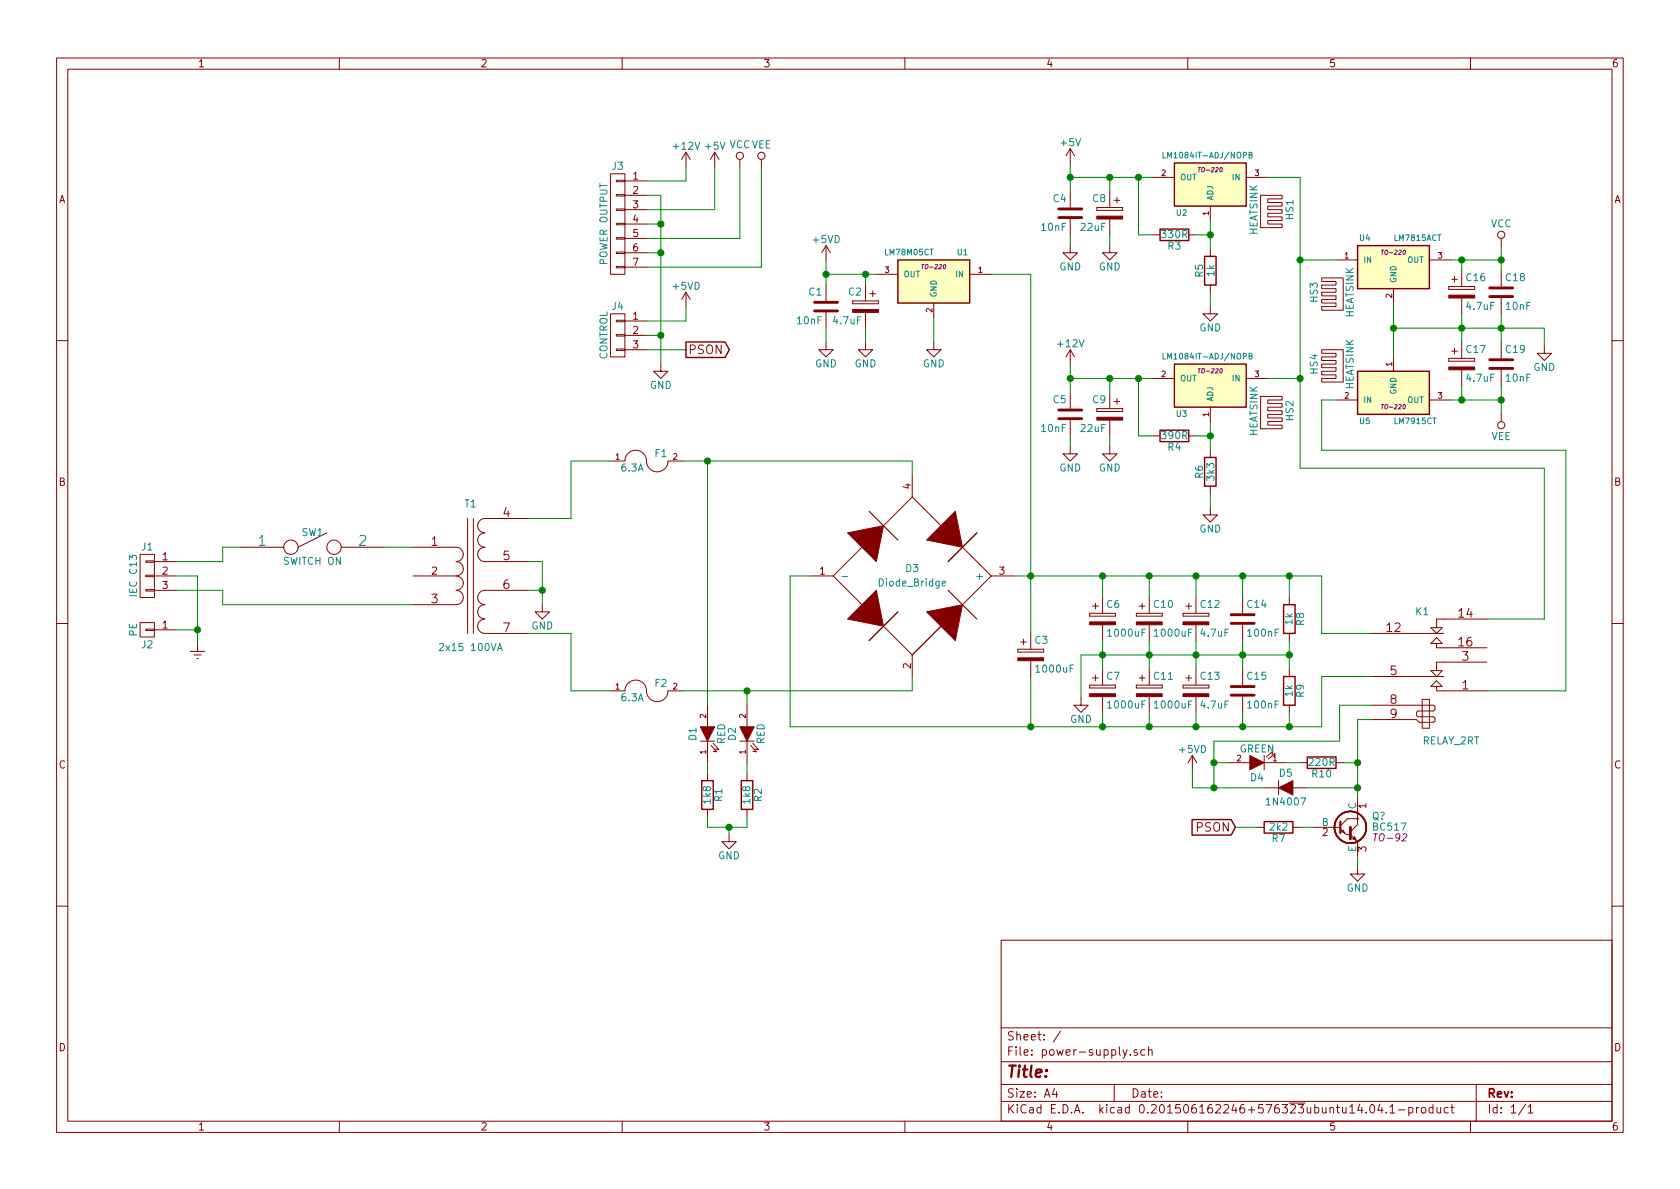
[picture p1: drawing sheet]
EESchema Schematic File Version 2
LIBS:power
LIBS:device
LIBS:transistors
LIBS:conn
LIBS:linear
LIBS:regul
LIBS:74xx
LIBS:cmos4000
LIBS:adc-dac
LIBS:memory
LIBS:xilinx
LIBS:microcontrollers
LIBS:dsp
LIBS:microchip
LIBS:analog_switches
LIBS:motorola
LIBS:texas
LIBS:intel
LIBS:audio
LIBS:interface
LIBS:digital-audio
LIBS:philips
LIBS:display
LIBS:cypress
LIBS:siliconi
LIBS:opto
LIBS:atmel
LIBS:contrib
LIBS:valves
EELAYER 25 0
EELAYER END
$Descr A4 11693 8268
encoding utf-8
Sheet 1 1
Title ""
Date ""
Rev ""
Comp ""
Comment1 ""
Comment2 ""
Comment3 ""
Comment4 ""
$EndDescr
$Comp
L CONN_01X03 J1
U 1 1
P 1025 4000
F 0 "J1" H 1025 4200 50  0000 C CNN
F 1 "IEC C13" V 1125 4000 50  0000 C CNN
F 2 "" H 1025 4000 60  0000 C CNN
F 3 "" H 1025 4000 60  0000 C CNN
	1    1025 4000
	-1   0    0    -1  
$EndComp
$Comp
L TRANSFO_3 T1
U 1 1
P 3275 4000
F 0 "T1" H 3275 4500 50  0000 C CNN
F 1 "2x15 100VA" H 3275 3500 50  0000 C CNN
F 2 "" H 3275 4000 60  0000 C CNN
F 3 "" H 3275 4000 60  0000 C CNN
	1    3275 4000
	1    0    0    -1  
$EndComp
$Comp
L FUSE F1
U 1 1
P 4500 3200
F 0 "F1" H 4600 3250 50  0000 C CNN
F 1 "6.3A" H 4400 3150 50  0000 C CNN
F 2 "" H 4500 3200 60  0000 C CNN
F 3 "" H 4500 3200 60  0000 C CNN
	1    4500 3200
	1    0    0    -1  
$EndComp
$Comp
L FUSE F2
U 1 1
P 4500 4800
F 0 "F2" H 4600 4850 50  0000 C CNN
F 1 "6.3A" H 4400 4750 50  0000 C CNN
F 2 "" H 4500 4800 60  0000 C CNN
F 3 "" H 4500 4800 60  0000 C CNN
	1    4500 4800
	1    0    0    -1  
$EndComp
$Comp
L Earth #PWR01
U 1 1
P 1375 4475
F 0 "#PWR01" H 1375 4225 50  0001 C CNN
F 1 "Earth" H 1375 4325 50  0001 C CNN
F 2 "" H 1375 4475 60  0000 C CNN
F 3 "" H 1375 4475 60  0000 C CNN
	1    1375 4475
	1    0    0    -1  
$EndComp
Wire Wire Line
	1375 4475 1375 4000
Wire Wire Line
	1375 4000 1225 4000
Wire Wire Line
	1225 4100 1550 4100
Wire Wire Line
	1550 4100 1550 4200
Wire Wire Line
	1550 4200 2875 4200
Wire Wire Line
	1225 3900 1550 3900
Wire Wire Line
	1550 3900 1550 3800
Wire Wire Line
	1550 3800 1675 3800
$Comp
L GND #PWR02
U 1 1
P 3775 4200
F 0 "#PWR02" H 3775 3950 50  0001 C CNN
F 1 "GND" H 3775 4050 50  0000 C CNN
F 2 "" H 3775 4200 60  0000 C CNN
F 3 "" H 3775 4200 60  0000 C CNN
	1    3775 4200
	1    0    0    -1  
$EndComp
Wire Wire Line
	3775 3900 3775 4200
Wire Wire Line
	3775 3900 3675 3900
Wire Wire Line
	3675 4100 3775 4100
Connection ~ 3775 4100
$Comp
L SPST SW1
U 1 1
P 2175 3800
F 0 "SW1" H 2175 3900 50  0000 C CNN
F 1 "SWITCH ON" H 2175 3700 50  0000 C CNN
F 2 "" H 2175 3800 60  0000 C CNN
F 3 "" H 2175 3800 60  0000 C CNN
	1    2175 3800
	1    0    0    -1  
$EndComp
Wire Wire Line
	2875 3800 2675 3800
$Comp
L Diode_Bridge D3
U 1 1
P 6350 4000
F 0 "D3" H 6350 4050 50  0000 C CNN
F 1 "Diode_Bridge" H 6350 3950 50  0000 C CNN
F 2 "" H 6350 4000 60  0000 C CNN
F 3 "" H 6350 4000 60  0000 C CNN
	1    6350 4000
	1    0    0    -1  
$EndComp
$Comp
L R R2
U 1 1
P 5200 5525
F 0 "R2" V 5280 5525 50  0000 C CNN
F 1 "1k8" V 5200 5525 50  0000 C CNN
F 2 "" V 5130 5525 30  0000 C CNN
F 3 "" H 5200 5525 30  0000 C CNN
	1    5200 5525
	1    0    0    -1  
$EndComp
$Comp
L R R1
U 1 1
P 4925 5525
F 0 "R1" V 5005 5525 50  0000 C CNN
F 1 "1k8" V 4925 5525 50  0000 C CNN
F 2 "" V 4855 5525 30  0000 C CNN
F 3 "" H 4925 5525 30  0000 C CNN
	1    4925 5525
	1    0    0    -1  
$EndComp
$Comp
L LED D1
U 1 1
P 4925 5100
F 0 "D1" H 4925 5200 50  0000 C CNN
F 1 "RED" H 4925 5000 50  0000 C CNN
F 2 "" H 4925 5100 60  0000 C CNN
F 3 "" H 4925 5100 60  0000 C CNN
	1    4925 5100
	0    -1   -1   0   
$EndComp
$Comp
L LED D2
U 1 1
P 5200 5100
F 0 "D2" H 5200 5200 50  0000 C CNN
F 1 "RED" H 5200 5000 50  0000 C CNN
F 2 "" H 5200 5100 60  0000 C CNN
F 3 "" H 5200 5100 60  0000 C CNN
	1    5200 5100
	0    -1   -1   0   
$EndComp
Wire Wire Line
	6350 3200 6350 3300
Wire Wire Line
	4750 3200 6350 3200
Wire Wire Line
	4750 4800 6350 4800
Wire Wire Line
	6350 4800 6350 4700
Wire Wire Line
	3675 4400 3975 4400
Wire Wire Line
	3975 4400 3975 4800
Wire Wire Line
	3975 4800 4250 4800
Wire Wire Line
	3675 3600 3975 3600
Wire Wire Line
	3975 3600 3975 3200
Wire Wire Line
	3975 3200 4250 3200
$Comp
L GND #PWR03
U 1 1
P 5075 5800
F 0 "#PWR03" H 5075 5550 50  0001 C CNN
F 1 "GND" H 5075 5650 50  0000 C CNN
F 2 "" H 5075 5800 60  0000 C CNN
F 3 "" H 5075 5800 60  0000 C CNN
	1    5075 5800
	1    0    0    -1  
$EndComp
Wire Wire Line
	5075 5800 5075 5750
Wire Wire Line
	4925 5750 5200 5750
Wire Wire Line
	4925 5750 4925 5675
Wire Wire Line
	5200 5750 5200 5675
Connection ~ 5075 5750
Wire Wire Line
	4925 4900 4925 3200
Connection ~ 4925 3200
Wire Wire Line
	5200 4900 5200 4800
Connection ~ 5200 4800
Wire Wire Line
	5200 5375 5200 5300
Wire Wire Line
	4925 5300 4925 5375
$Comp
L CP C6
U 1 1
P 7675 4300
F 0 "C6" H 7700 4400 50  0000 L CNN
F 1 "1000uF" H 7700 4200 50  0000 L CNN
F 2 "" H 7713 4150 30  0000 C CNN
F 3 "" H 7675 4300 60  0000 C CNN
	1    7675 4300
	1    0    0    -1  
$EndComp
$Comp
L CP C10
U 1 1
P 8000 4300
F 0 "C10" H 8025 4400 50  0000 L CNN
F 1 "1000uF" H 8025 4200 50  0000 L CNN
F 2 "" H 8038 4150 30  0000 C CNN
F 3 "" H 8000 4300 60  0000 C CNN
	1    8000 4300
	1    0    0    -1  
$EndComp
$Comp
L CP C12
U 1 1
P 8325 4300
F 0 "C12" H 8350 4400 50  0000 L CNN
F 1 "4.7uF" H 8350 4200 50  0000 L CNN
F 2 "" H 8363 4150 30  0000 C CNN
F 3 "" H 8325 4300 60  0000 C CNN
	1    8325 4300
	1    0    0    -1  
$EndComp
$Comp
L C C14
U 1 1
P 8650 4300
F 0 "C14" H 8675 4400 50  0000 L CNN
F 1 "100nF" H 8675 4200 50  0000 L CNN
F 2 "" H 8688 4150 30  0000 C CNN
F 3 "" H 8650 4300 60  0000 C CNN
	1    8650 4300
	1    0    0    -1  
$EndComp
$Comp
L R R8
U 1 1
P 8975 4300
F 0 "R8" V 9055 4300 50  0000 C CNN
F 1 "1k" V 8975 4300 50  0000 C CNN
F 2 "" V 8905 4300 30  0000 C CNN
F 3 "" H 8975 4300 30  0000 C CNN
	1    8975 4300
	1    0    0    -1  
$EndComp
Wire Wire Line
	7050 4000 9200 4000
Wire Wire Line
	7675 4150 7675 4000
Connection ~ 7675 4000
Wire Wire Line
	5650 4000 5500 4000
Wire Wire Line
	5500 4000 5500 5050
Wire Wire Line
	5500 5050 9200 5050
Wire Wire Line
	8000 4150 8000 4000
Connection ~ 8000 4000
Wire Wire Line
	8325 4150 8325 4000
Connection ~ 8325 4000
Wire Wire Line
	8650 4150 8650 4000
Connection ~ 8650 4000
Wire Wire Line
	8975 4000 8975 4150
$Comp
L CP C7
U 1 1
P 7675 4800
F 0 "C7" H 7700 4900 50  0000 L CNN
F 1 "1000uF" H 7700 4700 50  0000 L CNN
F 2 "" H 7713 4650 30  0000 C CNN
F 3 "" H 7675 4800 60  0000 C CNN
	1    7675 4800
	1    0    0    -1  
$EndComp
$Comp
L CP C11
U 1 1
P 8000 4800
F 0 "C11" H 8025 4900 50  0000 L CNN
F 1 "1000uF" H 8025 4700 50  0000 L CNN
F 2 "" H 8038 4650 30  0000 C CNN
F 3 "" H 8000 4800 60  0000 C CNN
	1    8000 4800
	1    0    0    -1  
$EndComp
$Comp
L CP C13
U 1 1
P 8325 4800
F 0 "C13" H 8350 4900 50  0000 L CNN
F 1 "4.7uF" H 8350 4700 50  0000 L CNN
F 2 "" H 8363 4650 30  0000 C CNN
F 3 "" H 8325 4800 60  0000 C CNN
	1    8325 4800
	1    0    0    -1  
$EndComp
$Comp
L C C15
U 1 1
P 8650 4800
F 0 "C15" H 8675 4900 50  0000 L CNN
F 1 "100nF" H 8675 4700 50  0000 L CNN
F 2 "" H 8688 4650 30  0000 C CNN
F 3 "" H 8650 4800 60  0000 C CNN
	1    8650 4800
	1    0    0    -1  
$EndComp
$Comp
L R R9
U 1 1
P 8975 4800
F 0 "R9" V 9055 4800 50  0000 C CNN
F 1 "1k" V 8975 4800 50  0000 C CNN
F 2 "" V 8905 4800 30  0000 C CNN
F 3 "" H 8975 4800 30  0000 C CNN
	1    8975 4800
	1    0    0    -1  
$EndComp
Wire Wire Line
	8975 5050 8975 4950
Wire Wire Line
	8650 4950 8650 5050
Connection ~ 8650 5050
Wire Wire Line
	8325 4950 8325 5050
Connection ~ 8325 5050
Wire Wire Line
	8000 4950 8000 5050
Connection ~ 8000 5050
Wire Wire Line
	7675 4950 7675 5050
Connection ~ 7675 5050
Wire Wire Line
	7675 4450 7675 4650
Connection ~ 7675 4550
Wire Wire Line
	8000 4450 8000 4650
Connection ~ 8000 4550
Wire Wire Line
	8325 4450 8325 4650
Connection ~ 8325 4550
Wire Wire Line
	8650 4450 8650 4650
Connection ~ 8650 4550
Wire Wire Line
	8975 4450 8975 4650
Connection ~ 8975 4550
$Comp
L CP C3
U 1 1
P 7175 4550
F 0 "C3" H 7200 4650 50  0000 L CNN
F 1 "1000uF" H 7200 4450 50  0000 L CNN
F 2 "" H 7213 4400 30  0000 C CNN
F 3 "" H 7175 4550 60  0000 C CNN
	1    7175 4550
	1    0    0    -1  
$EndComp
Wire Wire Line
	7175 1900 7175 4400
Connection ~ 7175 4000
Wire Wire Line
	7175 4700 7175 5050
Connection ~ 7175 5050
$Comp
L RELAY_2RT K1
U 1 1
P 9950 4650
F 0 "K1" H 9900 5050 50  0000 C CNN
F 1 "RELAY_2RT" H 10100 4150 50  0000 C CNN
F 2 "" H 9950 4650 60  0000 C CNN
F 3 "" H 9950 4650 60  0000 C CNN
	1    9950 4650
	1    0    0    -1  
$EndComp
Wire Wire Line
	9550 4400 9200 4400
Wire Wire Line
	9200 4400 9200 4000
Connection ~ 8975 4000
Wire Wire Line
	9550 4700 9200 4700
Wire Wire Line
	9200 4700 9200 5050
Connection ~ 8975 5050
$Comp
L GND #PWR04
U 1 1
P 7525 4850
F 0 "#PWR04" H 7525 4600 50  0001 C CNN
F 1 "GND" H 7525 4700 50  0000 C CNN
F 2 "" H 7525 4850 60  0000 C CNN
F 3 "" H 7525 4850 60  0000 C CNN
	1    7525 4850
	1    0    0    -1  
$EndComp
Wire Wire Line
	7525 4850 7525 4550
Wire Wire Line
	7525 4550 8975 4550
$Comp
L LED D4
U 1 1
P 8750 5300
F 0 "D4" H 8750 5400 50  0000 C CNN
F 1 "GREEN" H 8750 5200 50  0000 C CNN
F 2 "" H 8750 5300 60  0000 C CNN
F 3 "" H 8750 5300 60  0000 C CNN
	1    8750 5300
	-1   0    0    1   
$EndComp
$Comp
L R R7
U 1 1
P 8900 5750
F 0 "R7" V 8980 5750 50  0000 C CNN
F 1 "2k2" V 8900 5750 50  0000 C CNN
F 2 "" V 8830 5750 30  0000 C CNN
F 3 "" H 8900 5750 30  0000 C CNN
	1    8900 5750
	0    1    1    0   
$EndComp
$Comp
L R R10
U 1 1
P 9200 5300
F 0 "R10" V 9280 5300 50  0000 C CNN
F 1 "220R" V 9200 5300 50  0000 C CNN
F 2 "" V 9130 5300 30  0000 C CNN
F 3 "" H 9200 5300 30  0000 C CNN
	1    9200 5300
	0    1    1    0   
$EndComp
$Comp
L D D5
U 1 1
P 8950 5475
F 0 "D5" H 8950 5575 50  0000 C CNN
F 1 "1N4007" H 8950 5375 50  0000 C CNN
F 2 "" H 8950 5475 60  0000 C CNN
F 3 "" H 8950 5475 60  0000 C CNN
	1    8950 5475
	1    0    0    -1  
$EndComp
Wire Wire Line
	9450 5000 9450 5550
Wire Wire Line
	9450 5000 9550 5000
Wire Wire Line
	9100 5475 9450 5475
Connection ~ 9450 5475
Wire Wire Line
	9350 5300 9450 5300
Connection ~ 9450 5300
Wire Wire Line
	9150 5750 9050 5750
Wire Wire Line
	8300 5475 8800 5475
Wire Wire Line
	8450 5150 8450 5475
Wire Wire Line
	9550 4900 9325 4900
Wire Wire Line
	9325 5150 8450 5150
Wire Wire Line
	9050 5300 8950 5300
$Comp
L GND #PWR05
U 1 1
P 9450 6025
F 0 "#PWR05" H 9450 5775 50  0001 C CNN
F 1 "GND" H 9450 5875 50  0000 C CNN
F 2 "" H 9450 6025 60  0000 C CNN
F 3 "" H 9450 6025 60  0000 C CNN
	1    9450 6025
	1    0    0    -1  
$EndComp
Wire Wire Line
	9450 6025 9450 5950
$Comp
L +5VD #PWR06
U 1 1
P 8300 5350
F 0 "#PWR06" H 8300 5200 50  0001 C CNN
F 1 "+5VD" H 8300 5490 50  0000 C CNN
F 2 "" H 8300 5350 60  0000 C CNN
F 3 "" H 8300 5350 60  0000 C CNN
	1    8300 5350
	1    0    0    -1  
$EndComp
Wire Wire Line
	8300 5350 8300 5475
Wire Wire Line
	8550 5300 8450 5300
Connection ~ 8450 5300
Connection ~ 8450 5475
Wire Wire Line
	9325 4900 9325 5150
$Comp
L LM1084IT-ADJ/NOPB U2
U 1 1
P 8425 1275
F 0 "U2" H 8625 1075 40  0000 C CNN
F 1 "LM1084IT-ADJ/NOPB" H 8125 1475 40  0000 L CNN
F 2 "TO-220" H 8425 1375 30  0000 C CIN
F 3 "" H 8425 1275 60  0000 C CNN
	1    8425 1275
	-1   0    0    -1  
$EndComp
$Comp
L CP C8
U 1 1
P 7725 1475
F 0 "C8" H 7750 1575 50  0000 L CNN
F 1 "22uF" H 7750 1375 50  0000 L CNN
F 2 "" H 7763 1325 30  0000 C CNN
F 3 "" H 7725 1475 60  0000 C CNN
	1    7725 1475
	-1   0    0    -1  
$EndComp
$Comp
L C C4
U 1 1
P 7450 1475
F 0 "C4" H 7475 1575 50  0000 L CNN
F 1 "10nF" H 7475 1375 50  0000 L CNN
F 2 "" H 7488 1325 30  0000 C CNN
F 3 "" H 7450 1475 60  0000 C CNN
	1    7450 1475
	-1   0    0    -1  
$EndComp
$Comp
L R R5
U 1 1
P 8425 1875
F 0 "R5" V 8505 1875 50  0000 C CNN
F 1 "1k" V 8425 1875 50  0000 C CNN
F 2 "" V 8355 1875 30  0000 C CNN
F 3 "" H 8425 1875 30  0000 C CNN
	1    8425 1875
	-1   0    0    -1  
$EndComp
$Comp
L R R3
U 1 1
P 8175 1625
F 0 "R3" V 8255 1625 50  0000 C CNN
F 1 "330R" V 8175 1625 50  0000 C CNN
F 2 "" V 8105 1625 30  0000 C CNN
F 3 "" H 8175 1625 30  0000 C CNN
	1    8175 1625
	0    -1   1    0   
$EndComp
$Comp
L LM7815ACT U4
U 1 1
P 9700 1850
F 0 "U4" H 9500 2050 40  0000 C CNN
F 1 "LM7815ACT" H 9700 2050 40  0000 L CNN
F 2 "TO-220" H 9700 1950 30  0000 C CIN
F 3 "" H 9700 1850 60  0000 C CNN
	1    9700 1850
	1    0    0    -1  
$EndComp
$Comp
L LM7915CT U5
U 1 1
P 9700 2725
F 0 "U5" H 9500 2525 40  0000 C CNN
F 1 "LM7915CT" H 9700 2525 40  0000 L CNN
F 2 "TO-220" H 9700 2625 30  0000 C CIN
F 3 "" H 9700 2725 60  0000 C CNN
	1    9700 2725
	1    0    0    -1  
$EndComp
$Comp
L CP C16
U 1 1
P 10175 2025
F 0 "C16" H 10200 2125 50  0000 L CNN
F 1 "4.7uF" H 10200 1925 50  0000 L CNN
F 2 "" H 10213 1875 30  0000 C CNN
F 3 "" H 10175 2025 60  0000 C CNN
	1    10175 2025
	1    0    0    -1  
$EndComp
$Comp
L C C18
U 1 1
P 10450 2025
F 0 "C18" H 10475 2125 50  0000 L CNN
F 1 "10nF" H 10475 1925 50  0000 L CNN
F 2 "" H 10488 1875 30  0000 C CNN
F 3 "" H 10450 2025 60  0000 C CNN
	1    10450 2025
	1    0    0    -1  
$EndComp
$Comp
L CP C17
U 1 1
P 10175 2525
F 0 "C17" H 10200 2625 50  0000 L CNN
F 1 "4.7uF" H 10200 2425 50  0000 L CNN
F 2 "" H 10213 2375 30  0000 C CNN
F 3 "" H 10175 2525 60  0000 C CNN
	1    10175 2525
	1    0    0    -1  
$EndComp
$Comp
L C C19
U 1 1
P 10450 2525
F 0 "C19" H 10475 2625 50  0000 L CNN
F 1 "10nF" H 10475 2425 50  0000 L CNN
F 2 "" H 10488 2375 30  0000 C CNN
F 3 "" H 10450 2525 60  0000 C CNN
	1    10450 2525
	1    0    0    -1  
$EndComp
Wire Wire Line
	10100 1800 10450 1800
Wire Wire Line
	10450 1700 10450 1875
Wire Wire Line
	10100 2775 10450 2775
Wire Wire Line
	10450 2675 10450 2875
Wire Wire Line
	10175 2675 10175 2775
Connection ~ 10175 2775
Wire Wire Line
	10175 1875 10175 1800
Connection ~ 10175 1800
$Comp
L GND #PWR07
U 1 1
P 10750 2400
F 0 "#PWR07" H 10750 2150 50  0001 C CNN
F 1 "GND" H 10750 2250 50  0000 C CNN
F 2 "" H 10750 2400 60  0000 C CNN
F 3 "" H 10750 2400 60  0000 C CNN
	1    10750 2400
	1    0    0    -1  
$EndComp
Wire Wire Line
	10750 2275 10750 2400
Wire Wire Line
	9700 2275 10750 2275
Wire Wire Line
	9700 2100 9700 2475
Connection ~ 9700 2275
Wire Wire Line
	10450 2175 10450 2375
Connection ~ 10450 2275
Wire Wire Line
	10175 2175 10175 2375
Connection ~ 10175 2275
$Comp
L HEATSINK HS3
U 1 1
P 9350 2025
F 0 "HS3" H 9350 2225 50  0000 C CNN
F 1 "HEATSINK" H 9350 1975 50  0000 C CNN
F 2 "" H 9350 2025 60  0000 C CNN
F 3 "" H 9350 2025 60  0000 C CNN
	1    9350 2025
	0    -1   -1   0   
$EndComp
$Comp
L R R4
U 1 1
P 8175 3025
F 0 "R4" V 8255 3025 50  0000 C CNN
F 1 "390R" V 8175 3025 50  0000 C CNN
F 2 "" V 8105 3025 30  0000 C CNN
F 3 "" H 8175 3025 30  0000 C CNN
	1    8175 3025
	0    -1   1    0   
$EndComp
$Comp
L R R6
U 1 1
P 8425 3275
F 0 "R6" V 8505 3275 50  0000 C CNN
F 1 "3k3" V 8425 3275 50  0000 C CNN
F 2 "" V 8355 3275 30  0000 C CNN
F 3 "" H 8425 3275 30  0000 C CNN
	1    8425 3275
	-1   0    0    -1  
$EndComp
Wire Wire Line
	8425 1525 8425 1725
Wire Wire Line
	8325 1625 8425 1625
Connection ~ 8425 1625
Wire Wire Line
	8025 1625 7925 1625
Wire Wire Line
	7925 1625 7925 1225
Wire Wire Line
	7450 1225 8025 1225
Wire Wire Line
	7450 1125 7450 1325
Connection ~ 7925 1225
Wire Wire Line
	7725 1325 7725 1225
Connection ~ 7725 1225
$Comp
L LM78M05CT U1
U 1 1
P 6500 1950
F 0 "U1" H 6300 2150 40  0000 C CNN
F 1 "LM78M05CT" H 6500 2150 40  0000 L CNN
F 2 "TO-220" H 6500 2050 30  0000 C CIN
F 3 "" H 6500 1950 60  0000 C CNN
	1    6500 1950
	-1   0    0    -1  
$EndComp
$Comp
L CP C2
U 1 1
P 6025 2125
F 0 "C2" H 6050 2225 50  0000 L CNN
F 1 "4.7uF" H 6050 2025 50  0000 L CNN
F 2 "" H 6063 1975 30  0000 C CNN
F 3 "" H 6025 2125 60  0000 C CNN
	1    6025 2125
	-1   0    0    -1  
$EndComp
$Comp
L C C1
U 1 1
P 5750 2125
F 0 "C1" H 5775 2225 50  0000 L CNN
F 1 "10nF" H 5775 2025 50  0000 L CNN
F 2 "" H 5788 1975 30  0000 C CNN
F 3 "" H 5750 2125 60  0000 C CNN
	1    5750 2125
	-1   0    0    -1  
$EndComp
Wire Wire Line
	5750 1900 6100 1900
Wire Wire Line
	5750 1800 5750 1975
Wire Wire Line
	6025 1975 6025 1900
Connection ~ 6025 1900
$Comp
L GND #PWR08
U 1 1
P 5750 2375
F 0 "#PWR08" H 5750 2125 50  0001 C CNN
F 1 "GND" H 5750 2225 50  0000 C CNN
F 2 "" H 5750 2375 60  0000 C CNN
F 3 "" H 5750 2375 60  0000 C CNN
	1    5750 2375
	-1   0    0    -1  
$EndComp
$Comp
L GND #PWR09
U 1 1
P 6025 2375
F 0 "#PWR09" H 6025 2125 50  0001 C CNN
F 1 "GND" H 6025 2225 50  0000 C CNN
F 2 "" H 6025 2375 60  0000 C CNN
F 3 "" H 6025 2375 60  0000 C CNN
	1    6025 2375
	-1   0    0    -1  
$EndComp
$Comp
L GND #PWR010
U 1 1
P 6500 2375
F 0 "#PWR010" H 6500 2125 50  0001 C CNN
F 1 "GND" H 6500 2225 50  0000 C CNN
F 2 "" H 6500 2375 60  0000 C CNN
F 3 "" H 6500 2375 60  0000 C CNN
	1    6500 2375
	-1   0    0    -1  
$EndComp
Wire Wire Line
	6500 2375 6500 2200
Wire Wire Line
	6025 2275 6025 2375
Wire Wire Line
	5750 2375 5750 2275
$Comp
L LM1084IT-ADJ/NOPB U3
U 1 1
P 8425 2675
F 0 "U3" H 8625 2475 40  0000 C CNN
F 1 "LM1084IT-ADJ/NOPB" H 8125 2875 40  0000 L CNN
F 2 "TO-220" H 8425 2775 30  0000 C CIN
F 3 "" H 8425 2675 60  0000 C CNN
	1    8425 2675
	-1   0    0    -1  
$EndComp
$Comp
L CP C9
U 1 1
P 7725 2875
F 0 "C9" H 7750 2975 50  0000 L CNN
F 1 "22uF" H 7750 2775 50  0000 L CNN
F 2 "" H 7763 2725 30  0000 C CNN
F 3 "" H 7725 2875 60  0000 C CNN
	1    7725 2875
	-1   0    0    -1  
$EndComp
$Comp
L C C5
U 1 1
P 7450 2875
F 0 "C5" H 7475 2975 50  0000 L CNN
F 1 "10nF" H 7475 2775 50  0000 L CNN
F 2 "" H 7488 2725 30  0000 C CNN
F 3 "" H 7450 2875 60  0000 C CNN
	1    7450 2875
	-1   0    0    -1  
$EndComp
Wire Wire Line
	8425 2925 8425 3125
Wire Wire Line
	8325 3025 8425 3025
Connection ~ 8425 3025
Wire Wire Line
	8025 3025 7925 3025
Wire Wire Line
	7925 3025 7925 2625
Wire Wire Line
	7450 2625 8025 2625
Wire Wire Line
	7450 2525 7450 2725
Connection ~ 7925 2625
Wire Wire Line
	7725 2725 7725 2625
Connection ~ 7725 2625
$Comp
L HEATSINK HS4
U 1 1
P 9350 2525
F 0 "HS4" H 9350 2725 50  0000 C CNN
F 1 "HEATSINK" H 9350 2475 50  0000 C CNN
F 2 "" H 9350 2525 60  0000 C CNN
F 3 "" H 9350 2525 60  0000 C CNN
	1    9350 2525
	0    -1   -1   0   
$EndComp
$Comp
L HEATSINK HS1
U 1 1
P 8775 1450
F 0 "HS1" H 8775 1650 50  0000 C CNN
F 1 "HEATSINK" H 8775 1400 50  0000 C CNN
F 2 "" H 8775 1450 60  0000 C CNN
F 3 "" H 8775 1450 60  0000 C CNN
	1    8775 1450
	0    1    -1   0   
$EndComp
$Comp
L HEATSINK HS2
U 1 1
P 8775 2850
F 0 "HS2" H 8775 3050 50  0000 C CNN
F 1 "HEATSINK" H 8775 2800 50  0000 C CNN
F 2 "" H 8775 2850 60  0000 C CNN
F 3 "" H 8775 2850 60  0000 C CNN
	1    8775 2850
	0    1    -1   0   
$EndComp
$Comp
L GND #PWR011
U 1 1
P 8425 2125
F 0 "#PWR011" H 8425 1875 50  0001 C CNN
F 1 "GND" H 8425 1975 50  0000 C CNN
F 2 "" H 8425 2125 60  0000 C CNN
F 3 "" H 8425 2125 60  0000 C CNN
	1    8425 2125
	-1   0    0    -1  
$EndComp
$Comp
L GND #PWR012
U 1 1
P 7450 1700
F 0 "#PWR012" H 7450 1450 50  0001 C CNN
F 1 "GND" H 7450 1550 50  0000 C CNN
F 2 "" H 7450 1700 60  0000 C CNN
F 3 "" H 7450 1700 60  0000 C CNN
	1    7450 1700
	-1   0    0    -1  
$EndComp
$Comp
L GND #PWR013
U 1 1
P 7725 1700
F 0 "#PWR013" H 7725 1450 50  0001 C CNN
F 1 "GND" H 7725 1550 50  0000 C CNN
F 2 "" H 7725 1700 60  0000 C CNN
F 3 "" H 7725 1700 60  0000 C CNN
	1    7725 1700
	-1   0    0    -1  
$EndComp
Wire Wire Line
	8425 2125 8425 2025
Wire Wire Line
	7725 1700 7725 1625
Wire Wire Line
	7450 1625 7450 1700
$Comp
L GND #PWR014
U 1 1
P 8425 3525
F 0 "#PWR014" H 8425 3275 50  0001 C CNN
F 1 "GND" H 8425 3375 50  0000 C CNN
F 2 "" H 8425 3525 60  0000 C CNN
F 3 "" H 8425 3525 60  0000 C CNN
	1    8425 3525
	-1   0    0    -1  
$EndComp
$Comp
L GND #PWR015
U 1 1
P 7450 3100
F 0 "#PWR015" H 7450 2850 50  0001 C CNN
F 1 "GND" H 7450 2950 50  0000 C CNN
F 2 "" H 7450 3100 60  0000 C CNN
F 3 "" H 7450 3100 60  0000 C CNN
	1    7450 3100
	-1   0    0    -1  
$EndComp
$Comp
L GND #PWR016
U 1 1
P 7725 3100
F 0 "#PWR016" H 7725 2850 50  0001 C CNN
F 1 "GND" H 7725 2950 50  0000 C CNN
F 2 "" H 7725 3100 60  0000 C CNN
F 3 "" H 7725 3100 60  0000 C CNN
	1    7725 3100
	-1   0    0    -1  
$EndComp
Wire Wire Line
	8425 3525 8425 3425
Wire Wire Line
	7725 3100 7725 3025
Wire Wire Line
	7450 3025 7450 3100
Wire Wire Line
	6900 1900 7175 1900
Wire Wire Line
	10350 4800 10900 4800
Wire Wire Line
	10900 4800 10900 3125
Wire Wire Line
	10900 3125 9200 3125
Wire Wire Line
	9200 3125 9200 2775
Wire Wire Line
	9200 2775 9300 2775
Wire Wire Line
	10350 4300 10750 4300
Wire Wire Line
	10750 4300 10750 3250
Wire Wire Line
	10750 3250 9050 3250
Wire Wire Line
	9050 3250 9050 1225
Wire Wire Line
	9050 1225 8825 1225
Wire Wire Line
	8825 2625 9050 2625
Connection ~ 9050 2625
$Comp
L CONN_01X03 J4
U 1 1
P 4300 2325
F 0 "J4" H 4300 2525 50  0000 C CNN
F 1 "CONTROL" V 4400 2325 50  0000 C CNN
F 2 "" H 4300 2325 60  0000 C CNN
F 3 "" H 4300 2325 60  0000 C CNN
	1    4300 2325
	-1   0    0    -1  
$EndComp
Text GLabel 8600 5750 0    60   Input ~ 0
PSON
Wire Wire Line
	8600 5750 8750 5750
Text GLabel 4775 2425 2    60   Output ~ 0
PSON
$Comp
L +5VD #PWR017
U 1 1
P 5750 1800
F 0 "#PWR017" H 5750 1650 50  0001 C CNN
F 1 "+5VD" H 5750 1940 50  0000 C CNN
F 2 "" H 5750 1800 60  0000 C CNN
F 3 "" H 5750 1800 60  0000 C CNN
	1    5750 1800
	1    0    0    -1  
$EndComp
Connection ~ 5750 1900
$Comp
L +12V #PWR018
U 1 1
P 7450 2525
F 0 "#PWR018" H 7450 2375 50  0001 C CNN
F 1 "+12V" H 7450 2665 50  0000 C CNN
F 2 "" H 7450 2525 60  0000 C CNN
F 3 "" H 7450 2525 60  0000 C CNN
	1    7450 2525
	1    0    0    -1  
$EndComp
$Comp
L +5V #PWR019
U 1 1
P 7450 1125
F 0 "#PWR019" H 7450 975 50  0001 C CNN
F 1 "+5V" H 7450 1265 50  0000 C CNN
F 2 "" H 7450 1125 60  0000 C CNN
F 3 "" H 7450 1125 60  0000 C CNN
	1    7450 1125
	1    0    0    -1  
$EndComp
$Comp
L VEE #PWR020
U 1 1
P 10450 2875
F 0 "#PWR020" H 10450 2725 50  0001 C CNN
F 1 "VEE" H 10450 3025 50  0000 C CNN
F 2 "" H 10450 2875 60  0000 C CNN
F 3 "" H 10450 2875 60  0000 C CNN
	1    10450 2875
	-1   0    0    1   
$EndComp
$Comp
L VCC #PWR021
U 1 1
P 10450 1700
F 0 "#PWR021" H 10450 1550 50  0001 C CNN
F 1 "VCC" H 10450 1850 50  0000 C CNN
F 2 "" H 10450 1700 60  0000 C CNN
F 3 "" H 10450 1700 60  0000 C CNN
	1    10450 1700
	1    0    0    -1  
$EndComp
Connection ~ 7450 2625
Connection ~ 7450 1225
Connection ~ 10450 1800
Connection ~ 10450 2775
Wire Wire Line
	9300 1800 9050 1800
Connection ~ 9050 1800
$Comp
L +12V #PWR022
U 1 1
P 4775 1150
F 0 "#PWR022" H 4775 1000 50  0001 C CNN
F 1 "+12V" H 4775 1290 50  0000 C CNN
F 2 "" H 4775 1150 60  0000 C CNN
F 3 "" H 4775 1150 60  0000 C CNN
	1    4775 1150
	1    0    0    -1  
$EndComp
$Comp
L +5V #PWR023
U 1 1
P 4975 1150
F 0 "#PWR023" H 4975 1000 50  0001 C CNN
F 1 "+5V" H 4975 1290 50  0000 C CNN
F 2 "" H 4975 1150 60  0000 C CNN
F 3 "" H 4975 1150 60  0000 C CNN
	1    4975 1150
	1    0    0    -1  
$EndComp
$Comp
L +5VD #PWR024
U 1 1
P 4775 2125
F 0 "#PWR024" H 4775 1975 50  0001 C CNN
F 1 "+5VD" H 4775 2265 50  0000 C CNN
F 2 "" H 4775 2125 60  0000 C CNN
F 3 "" H 4775 2125 60  0000 C CNN
	1    4775 2125
	1    0    0    -1  
$EndComp
$Comp
L VCC #PWR025
U 1 1
P 5150 1150
F 0 "#PWR025" H 5150 1000 50  0001 C CNN
F 1 "VCC" H 5150 1300 50  0000 C CNN
F 2 "" H 5150 1150 60  0000 C CNN
F 3 "" H 5150 1150 60  0000 C CNN
	1    5150 1150
	1    0    0    -1  
$EndComp
$Comp
L VEE #PWR026
U 1 1
P 5300 1150
F 0 "#PWR026" H 5300 1000 50  0001 C CNN
F 1 "VEE" H 5300 1300 50  0000 C CNN
F 2 "" H 5300 1150 60  0000 C CNN
F 3 "" H 5300 1150 60  0000 C CNN
	1    5300 1150
	1    0    0    -1  
$EndComp
$Comp
L GND #PWR027
U 1 1
P 4600 2525
F 0 "#PWR027" H 4600 2275 50  0001 C CNN
F 1 "GND" H 4600 2375 50  0000 C CNN
F 2 "" H 4600 2525 60  0000 C CNN
F 3 "" H 4600 2525 60  0000 C CNN
	1    4600 2525
	1    0    0    -1  
$EndComp
Wire Wire Line
	4600 1350 4600 2525
Wire Wire Line
	4600 1350 4500 1350
Wire Wire Line
	4500 1550 4600 1550
Connection ~ 4600 1550
Wire Wire Line
	4500 2325 4600 2325
Connection ~ 4600 2325
Wire Wire Line
	4775 2425 4500 2425
Wire Wire Line
	4500 2225 4775 2225
Wire Wire Line
	4775 2225 4775 2125
$Comp
L CONN_01X07 J3
U 1 1
P 4300 1550
F 0 "J3" H 4300 1950 50  0000 C CNN
F 1 "POWER OUTPUT" V 4400 1550 50  0000 C CNN
F 2 "" H 4300 1550 60  0000 C CNN
F 3 "" H 4300 1550 60  0000 C CNN
	1    4300 1550
	-1   0    0    -1  
$EndComp
Wire Wire Line
	4500 1750 4600 1750
Connection ~ 4600 1750
Wire Wire Line
	4500 1250 4775 1250
Wire Wire Line
	4775 1250 4775 1150
Wire Wire Line
	4500 1450 4975 1450
Wire Wire Line
	4975 1450 4975 1150
Wire Wire Line
	4500 1650 5150 1650
Wire Wire Line
	5150 1650 5150 1150
Wire Wire Line
	4500 1850 5300 1850
Wire Wire Line
	5300 1850 5300 1150
$Comp
L CONN_01X01 J2
U 1 1
P 1025 4375
F 0 "J2" H 1025 4475 50  0000 C CNN
F 1 "PE" V 1125 4375 50  0000 C CNN
F 2 "" H 1025 4375 60  0000 C CNN
F 3 "" H 1025 4375 60  0000 C CNN
	1    1025 4375
	-1   0    0    1   
$EndComp
Wire Wire Line
	1225 4375 1375 4375
Connection ~ 1375 4375
$Comp
L BC517 Q?
U 1 1
P 9350 5750
F 0 "Q?" H 9550 5825 50  0000 L CNN
F 1 "BC517" H 9550 5750 50  0000 L CNN
F 2 "TO-92" H 9550 5675 50  0000 L CIN
F 3 "" H 9350 5750 50  0000 L CNN
	1    9350 5750
	1    0    0    -1  
$EndComp
$EndSCHEMATC
